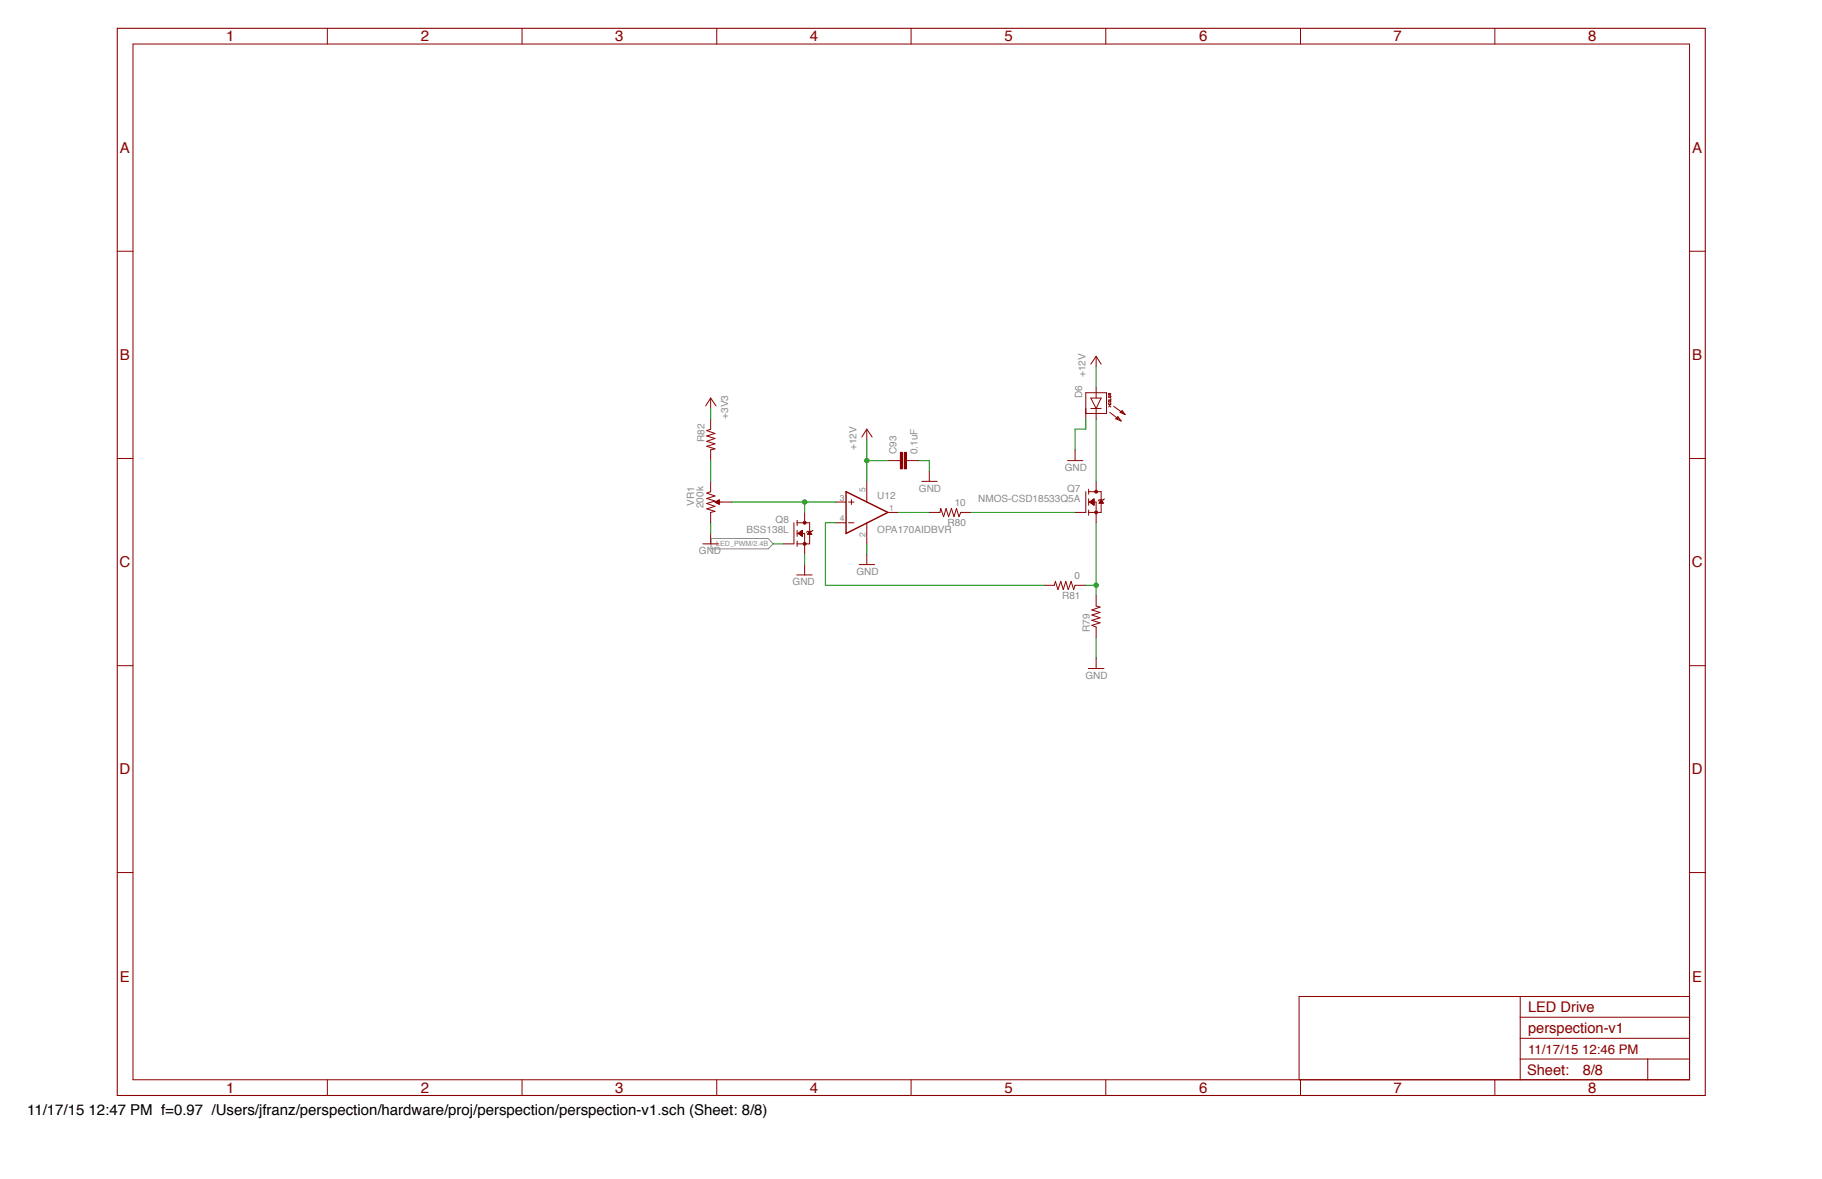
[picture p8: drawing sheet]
<svg xmlns="http://www.w3.org/2000/svg" width="432mm" height="279mm" viewBox="0 0 432 279" stroke-linecap="round" stroke-linejoin="round" font-family="sans-serif">
<path d="M168.5 127.6h13.6l1.1 1.3-1.1 1.2h-13.6z" fill="none" stroke="#8b8b8b" stroke-width=".24"/>
<g fill="none" stroke="#8b0100" stroke-width=".24">
<path d="M31.5 10.4h368.9v245.5h-368.9zM77.6 6.7v3.7M123.7 6.7v3.7M169.9 6.7v3.7M215.9 6.7v3.7M262.1 6.7v3.7M308.2 6.7v3.7M354.3 6.7v3.7M27.8 59.5h3.7M400.4 59.5h3.7M27.8 108.6h3.7M257.3 116.5v4.9"/>
<path d="M258 115.9v1.2M258 118.2v1.5M258 119h1.8v2.4M258 116.5h3v4.9h-3M261.7 118.2l-.2 .3h-1l-.2 .2M400.4 108.6h3.7M258 120.8v1.3M27.8 157.8h3.7M400.4 157.8h3.7M27.8 206.8h3.7M400.4 206.8h3.7M360.3 236.2v19.7"/>
<path d="M400.4 236.2h-92.5v19.7M77.6 255.9v3.7M123.7 255.9v3.7M169.9 255.9v3.7M215.9 255.9v3.7M262.1 255.9v3.7M308.2 255.9v3.7M354.3 255.9v3.7M360.3 251h40.1M360.3 246.1h40.1M360.3 241.1h40.1M390.5 251v4.9"/>
</g>
<path d="M27.8 6.7h376.3v252.9h-376.3z" fill="none" stroke="#8b0100" stroke-width=".25"/>
<circle cx="259.8" cy="121.4" r=".34" fill="#8b0100"/>
<circle cx="259.8" cy="121.4" r=".34" fill="none" stroke="#8b0100" stroke-width=".24"/>
<circle cx="259.8" cy="116.5" r=".34" fill="#8b0100"/>
<g fill="none" stroke="#8b0100" stroke-width=".24">
<path d="M168.4 99.3v2.4l-.9 .3 1.9 .7-1.9 .6 1.9 .6-1.9 .7 1.9 .6-1.9 .6 1.9 .6-1 .2v2.6M257.3 98h4.9v-4.9h-4.9v6.2M258.5 94.3h2.5l-1.2 2.5zM258.5 96.8h2.5M259.8 91.9v2.4M259.8 96.8v2.5M262.7 96.5l.3-.4 .2 .4M262.7 93.9l.5-.1v.3l-.4 .1zM262.7 95l.5-.1v.3l-.4 .1zM262.8 95.5v.4h.4v-.4M263 97.7l2.7 2.1M263.1 93.6l-.1-.4-.3 .1v.3h.5"/>
<path d="M263.2 94.4v.4h-.5M263.2 93.2l-.1 .2M263.9 96.3l2.7 1.9M264.9 98.7l.8 1.1-1.3-.5zM264.9 99l-.2 .3M265.5 97.7l.5-.4 .6 .9zM266 97.6l-.3 .1M168.4 114.1v2.4l-.9 .4 1.9 .6-1.9 .6 1.9 .6-1.9 .6 1.9 .7-1.9 .6 1.9 .6-1 .2v2.5M169.5 119.1h1M169.5 119h3.9M169.7 119.1h.8M169.7 118.9h.8"/>
<path d="M169.9 119.2h.6M169.9 118.8h.6M170 118.7h.5M170 119.3h.5M170.2 118.6h.3M170.2 119.4h.3M170.4 119.5h.1M170.4 118.5h.1M170.5 118.5l-1.1 .5 1.1 .5M170.5 118.5v1M198.1 119h2.4M201.1 119h1.3"/>
<path d="M201.8 118.4v1.2M205.4 114.1v4.9M258.3 119h1M258.3 119l1-.8v1.5zM258.3 119.1h1M258.3 118.9h1M258.5 119.1h.8M258.5 118.8h.8M258.6 119.2h.7M258.6 118.7h.7M258.7 119.3h.6M258.8 118.6h.5"/>
<path d="M258.8 119.4h.5M258.9 119.5h.4M258.9 118.5h.4M259.1 119.6h.2M259.1 118.4h.2M259.2 119.7h.1M259.2 118.3h.1M259.8 114.1v2.4M260.5 119.1h.9M260.6 119.1h.8M260.6 119h.7M260.7 118.9h.6"/>
<path d="M260.8 118.8h.4M260.8 118.7h.3M260.9 118.6h.1M261 118.5l.5 .7h-1zM261 118.6h.1M166.6 128.9h3.7M168.4 126.4v2.5M188.2 123.9v5M188.9 123.9h3v5h-3M188.9 123.3v1.3M188.9 125.7v1.4M188.9 128.2v1.3"/>
<path d="M188.9 126.4h1.8v2.5M192.6 125.7l-.2 .2h-1l-.3 .3M198.1 123.9h2.4M201.1 123.9h1.3M205.4 123.9v5M210.4 121.4h2.5M220.2 121.4h2.6l.1-.9 .7 1.9 .6-1.9 .6 1.9 .7-1.9 .6 1.9 .6-1.9 .6 1.9 .4-1h2.4M247.4 138.7h2.5l.2-.9 .6 1.9 .7-1.9 .6 1.9 .6-1.9 .6 1.9 .7-1.9 .5 1.9 .4-1h2.5M254.8 121.4h2.5M259.8 121.4v2.5M257.9 158.4h3.7M259.8 141.2v2.4l.9 .3-1.9 .6 1.9 .6-1.9 .6 1.9 .7-1.9 .6 1.9 .6-1.9 .6 1 .4v2.5"/>
<path d="M259.8 156v2.4"/>
<circle cx="259.8" cy="116.5" r=".34"/>
</g>
<path d="M200.5 116.5l9.9 4.9-9.9 5z" fill="none" stroke="#8b0100" stroke-width=".34"/>
<circle cx="190.7" cy="128.9" r=".34" fill="#8b0100"/>
<circle cx="190.7" cy="128.9" r=".34" fill="none" stroke="#8b0100" stroke-width=".24"/>
<circle cx="190.7" cy="123.9" r=".34" fill="#8b0100"/>
<g fill="none" stroke="#8b0100" stroke-width=".24">
<path d="M168.4 94.3l-1.2 1.9M168.4 94.3l1.3 1.9M168.4 94.3v2.5M205.4 101.7v2.5M205.4 101.7l1.3 1.9M205.4 101.7l-1.2 1.9M212.9 109.2h.5M214.8 109.2h.5M185.7 128.9h2.5M189.2 126.4h1M189.2 126.4l1-.7v1.4zM189.3 126.3h.9"/>
<path d="M189.3 126.5h.9M189.5 126.6h.7M189.5 126.2h.7M189.6 126.1h.6M189.6 126.7h.6M189.7 126h.5M189.7 126.8h.5M189.8 125.9h.4M189.8 126.9h.4M189.8 125.8h.4M190.1 127h.1M190.1 125.8h.1"/>
<path d="M190.7 121.4v2.5M190.7 128.9v2.4M191.5 126.5h.8M191.5 126.4h.8M191.6 126.3h.5M191.7 126.2h.3M191.8 126.1h.2M191.8 126h.2M191.9 125.9l.5 .7h-1zM191.9 125.9h.1M203.6 133.8h3.7M205.4 131.3v2.5"/>
<circle cx="190.7" cy="123.9" r=".34"/>
</g>
<path d="M214.3 107.2h.5v3.9h-.5z" fill="#8b0100"/>
<path d="M214.3 107.2h.5v3.9h-.5z" fill="none" stroke="#8b0100" stroke-width=".24"/>
<path d="M213.4 107.2h.5v3.9h-.5z" fill="#8b0100"/>
<path d="M259.8 84.4l1.2 1.9M259.8 84.4l-1.3 1.9M259.8 84.4v2.5M210.4 109.2h2.5M213.4 107.2h.5v3.9h-.5zM215.3 109.2h2.5M218.5 114.1h3.6M220.2 111.6v2.5M253 109.2h3.6M254.8 106.6v2.6M188.8 136.2h3.7M190.7 133.8v2.4" fill="none" stroke="#8b0100" stroke-width=".24"/>
<path d="M257.3 99.3v2.4h-2.5v4.9M259.8 99.3v14.8M217.8 109.2h2.4v2.4M168.4 123.9v2.5M190.7 131.3v2.5M205.4 128.9v2.4M230.1 121.4h24.7M257.3 138.7h2.5M259.8 123.9v17.3M259.8 151.1v4.9" fill="none" stroke="#008b00" stroke-width=".24"/>
<circle cx="259.8" cy="138.7" r=".51" fill="#008b00"/>
<g fill="none" stroke="#008b00" stroke-width=".24">
<path d="M168.4 109.2v4.9M173.4 119h17.3v2.4"/>
<circle cx="259.8" cy="138.7" r=".51"/>
</g>
<circle cx="190.7" cy="119" r=".51" fill="#008b00"/>
<g fill="none" stroke="#008b00" stroke-width=".24">
<path d="M168.4 96.8v2.5M190.7 119h7.4M205.4 109.2h5M205.4 104.2v9.9M198.1 123.9h-2.5v14.8h51.8M212.9 121.4h7.3"/>
<circle cx="190.7" cy="119" r=".51"/>
</g>
<circle cx="205.4" cy="109.1" r=".51" fill="#008b00"/>
<g fill="none" stroke="#008b00" stroke-width=".24">
<path d="M259.8 86.9v5M183.2 128.9h2.5"/>
<circle cx="205.4" cy="109.2" r=".51"/>
</g>
<g font-size="3.6" fill="#8b0100">
<text x="53.6" y="9.8">1</text>
<text x="99.7" y="9.8">2</text>
<text x="145.8" y="9.8">3</text>
<text x="191.9" y="9.8">4</text>
<text x="238.1" y="9.8">5</text>
<text x="284.2" y="9.8">6</text>
<text x="330.3" y="9.8">7</text>
<text x="376.4" y="9.8">8</text>
<text x="28.4" y="36.2">A</text>
<text x="401.1" y="36.2">A</text>
<text x="28.4" y="85.3">B</text>
<text x="401.1" y="85.3">B</text>
<text x="28.4" y="134.4">C</text>
<text x="401" y="134.4">C</text>
<text x="28.4" y="183.5">D</text>
<text x="401" y="183.5">D</text>
<text x="28.4" y="232.6">E</text>
<text x="401.1" y="232.6">E</text>
<text x="53.6" y="259">1</text>
<text x="99.7" y="259">2</text>
<text x="145.8" y="259">3</text>
<text x="191.9" y="259">4</text>
<text x="238.1" y="259">5</text>
<text x="284.2" y="259">6</text>
<text x="330.3" y="259">7</text>
<text x="376.4" y="259">8</text>
</g>
<text font-size="3.6" x="6.4" y="264.2">11/17/15 12:47 PM f=0.97 /Users/jfranz/perspection/hardware/proj/perspection/perspection-v1.sch (Sheet: 8/8)</text>
<g font-size="3.5" fill="#8b0100">
<text x="362.1" y="239.9">LED Drive</text>
<text x="362.1" y="244.8">perspection-v1</text>
<text x="361.9" y="254.8">Sheet:</text>
<text x="375.1" y="254.7">8/8</text>
</g>
<text font-size="3.1" fill="#8b0100" x="362.1" y="249.7">11/17/15 12:46 PM</text>
<g font-size="2.4" fill="#8b8b8b">
<text x="257.3" y="89.4" transform="rotate(-90 257.3 89.4)">+12V</text>
<text x="256.5" y="94.4" transform="rotate(-90 256.5 94.4)">D6</text>
<text x="172.6" y="99.2" transform="rotate(-90 172.6 99.2)">+3V3</text>
<text x="167" y="104.8" transform="rotate(-90 167 104.8)">R82</text>
<text x="203" y="106.6" transform="rotate(-90 203 106.6)">+12V</text>
<text x="212.5" y="107.6" transform="rotate(-90 212.5 107.6)">C93</text>
<text x="217.4" y="107.6" transform="rotate(-90 217.4 107.6)">0.1uF</text>
<text x="252.3" y="111.6">GND</text>
<text x="164.5" y="119.8" transform="rotate(-90 164.5 119.8)">VR1</text>
<text x="207.9" y="118.3">U12</text>
<text x="217.8" y="116.5">GND</text>
<text x="226.3" y="119.9">10</text>
<text x="231.8" y="119">NMOS-CSD18533Q5A</text>
<text x="252.9" y="116.5">Q7</text>
<text x="166.7" y="120.4" transform="rotate(-90 166.7 120.4)">200k</text>
<text x="183.8" y="123.9">Q8</text>
<text x="224.6" y="124.6">R80</text>
<text x="165.6" y="131.3">GND</text>
<text x="176.9" y="126.4">BSS138L</text>
<text x="207.9" y="126.4">OPA170AIDBVR</text>
<text x="203" y="136.2">GND</text>
<text x="254.7" y="137.2">0</text>
<text x="187.9" y="138.7">GND</text>
<text x="251.7" y="141.8">R81</text>
<text x="258.3" y="149.8" transform="rotate(-90 258.3 149.8)">R79</text>
<text x="257.3" y="160.9">GND</text>
</g>
<g font-size="2" fill="#8b8b8b">
<text x="199.1" y="118.6">3</text>
<text x="205.1" y="116.7" transform="rotate(-90 205.1 116.7)">5</text>
<text x="199.1" y="123.6">4</text>
<text x="210.7" y="121.1">1</text>
<text x="205.1" y="127.3" transform="rotate(-90 205.1 127.3)">2</text>
</g>
<text font-size="1.7" fill="#8b8b8b" x="169.7" y="129.5">LED_PWM/2.4B</text>
</svg>
